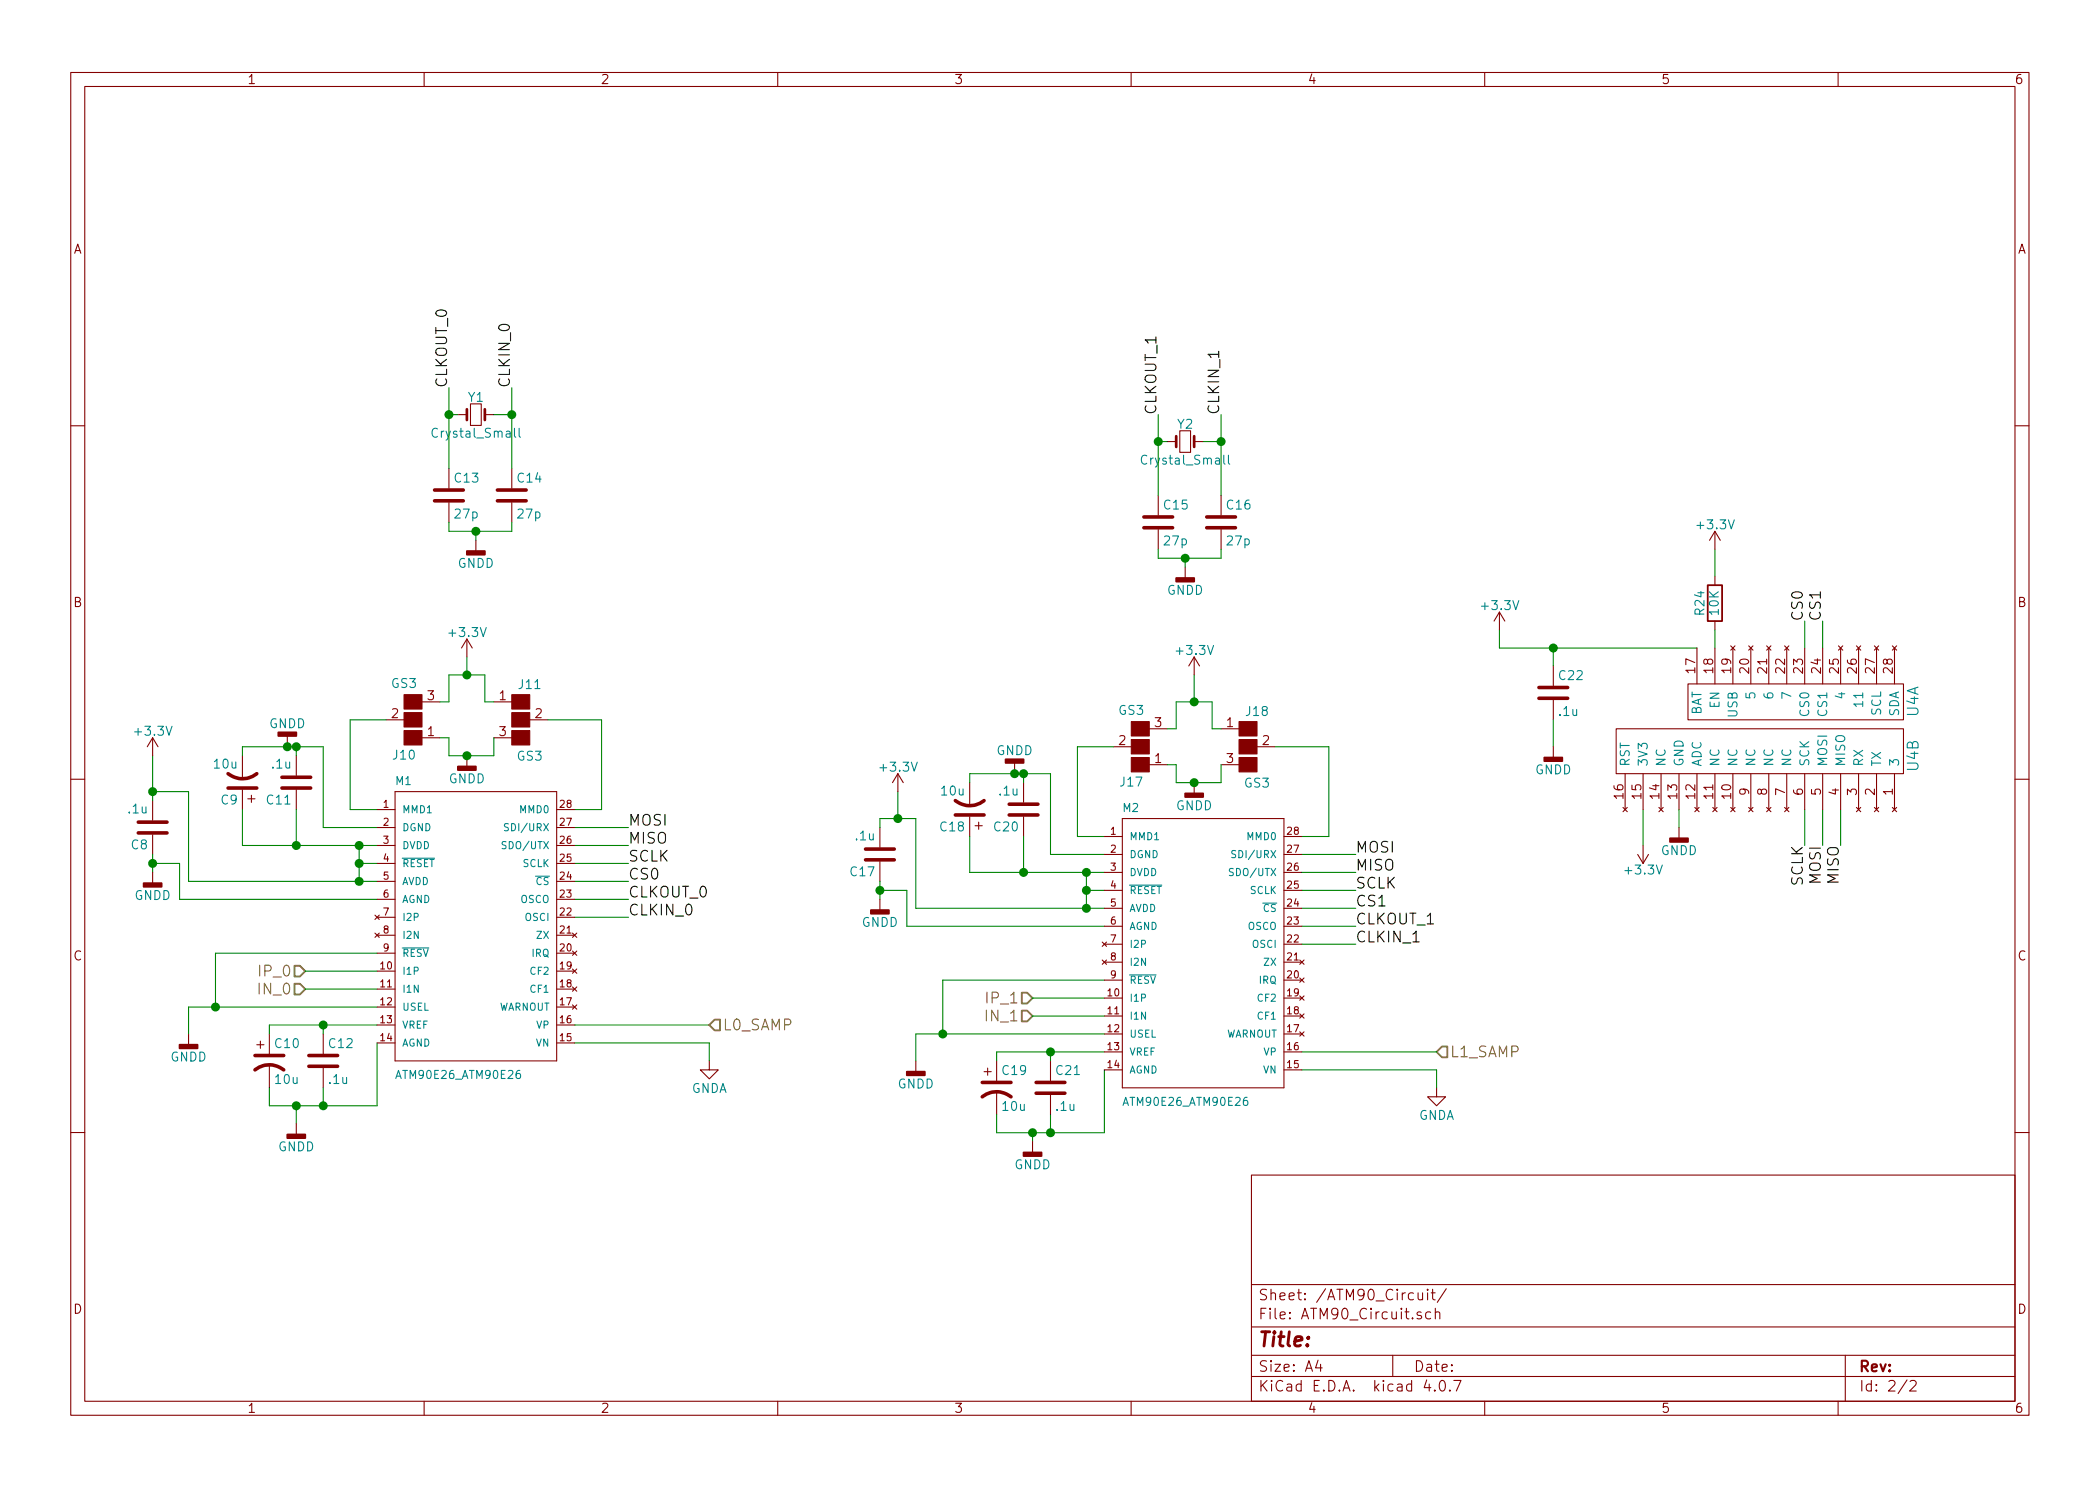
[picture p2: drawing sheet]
EESchema Schematic File Version 2
LIBS:power
LIBS:device
LIBS:transistors
LIBS:conn
LIBS:linear
LIBS:regul
LIBS:74xx
LIBS:cmos4000
LIBS:adc-dac
LIBS:memory
LIBS:xilinx
LIBS:microcontrollers
LIBS:dsp
LIBS:microchip
LIBS:analog_switches
LIBS:motorola
LIBS:texas
LIBS:intel
LIBS:audio
LIBS:interface
LIBS:digital-audio
LIBS:philips
LIBS:display
LIBS:cypress
LIBS:siliconi
LIBS:opto
LIBS:atmel
LIBS:contrib
LIBS:valves
LIBS:ATM90E26_Featherwing
LIBS:atm90e26
LIBS:dc-dc
LIBS:si865
LIBS:MiscellaneousDevices
LIBS:HappyDay_ATM90e26_Kicad-cache
EELAYER 25 0
EELAYER END
$Descr A4 11693 8268
encoding utf-8
Sheet 2 2
Title ""
Date ""
Rev ""
Comp ""
Comment1 ""
Comment2 ""
Comment3 ""
Comment4 ""
$EndDescr
$Comp
L GS3 J10
U 1 1
P 2300 4000
F 0 "J10" H 2350 4200 50  0000 C CNN
F 1 "GS3" H 2350 3801 50  0000 C CNN
F 2 "Connectors:GS3" V 2388 3926 50  0001 C CNN
F 3 "" H 2300 4000 50  0001 C CNN
F 4 "X" H 2300 4000 60  0001 C CNN "PN"
	1    2300 4000
	-1   0    0    1   
$EndComp
$Comp
L GS3 J11
U 1 1
P 2900 4000
F 0 "J11" H 2950 4200 50  0000 C CNN
F 1 "GS3" H 2950 3801 50  0000 C CNN
F 2 "Connectors:GS3" V 2988 3926 50  0001 C CNN
F 3 "" H 2900 4000 50  0001 C CNN
F 4 "X" H 2900 4000 60  0001 C CNN "PN"
	1    2900 4000
	1    0    0    -1  
$EndComp
$Comp
L GNDD #PWR09
U 1 1
P 2600 4200
F 0 "#PWR09" H 2600 3950 50  0001 C CNN
F 1 "GNDD" H 2600 4075 50  0000 C CNN
F 2 "" H 2600 4200 50  0001 C CNN
F 3 "" H 2600 4200 50  0001 C CNN
	1    2600 4200
	1    0    0    -1  
$EndComp
$Comp
L GNDD #PWR010
U 1 1
P 1600 4150
F 0 "#PWR010" H 1600 3900 50  0001 C CNN
F 1 "GNDD" H 1600 4025 50  0000 C CNN
F 2 "" H 1600 4150 50  0001 C CNN
F 3 "" H 1600 4150 50  0001 C CNN
	1    1600 4150
	-1   0    0    1   
$EndComp
$Comp
L C C11
U 1 1
P 1650 4350
F 0 "C11" H 1675 4450 50  0000 L CNN
F 1 ".1u" H 1675 4250 50  0000 L CNN
F 2 "Capacitors_SMD:C_0805" H 1688 4200 50  0001 C CNN
F 3 "" H 1650 4350 50  0001 C CNN
F 4 "C" H 1650 4350 60  0001 C CNN "PN"
	1    1650 4350
	-1   0    0    1   
$EndComp
$Comp
L CP1 C9
U 1 1
P 1350 4350
F 0 "C9" H 1375 4450 50  0000 L CNN
F 1 "10u" H 1375 4250 50  0000 L CNN
F 2 "Capacitors_SMD:C_0805" H 1350 4350 50  0001 C CNN
F 3 "" H 1350 4350 50  0001 C CNN
F 4 "C" H 1350 4350 60  0001 C CNN "PN"
	1    1350 4350
	-1   0    0    1   
$EndComp
Text HLabel 1700 5400 0    60   Input ~ 0
IP_0
Text HLabel 1700 5500 0    60   Input ~ 0
IN_0
$Comp
L C C12
U 1 1
P 1800 5900
F 0 "C12" H 1825 6000 50  0000 L CNN
F 1 ".1u" H 1825 5800 50  0000 L CNN
F 2 "Capacitors_SMD:C_0805" H 1838 5750 50  0001 C CNN
F 3 "" H 1800 5900 50  0001 C CNN
F 4 "C" H 1800 5900 60  0001 C CNN "PN"
	1    1800 5900
	1    0    0    -1  
$EndComp
$Comp
L CP1 C10
U 1 1
P 1500 5900
F 0 "C10" H 1525 6000 50  0000 L CNN
F 1 "10u" H 1525 5800 50  0000 L CNN
F 2 "Capacitors_SMD:C_0805" H 1500 5900 50  0001 C CNN
F 3 "" H 1500 5900 50  0001 C CNN
F 4 "C" H 1500 5900 60  0001 C CNN "PN"
	1    1500 5900
	1    0    0    -1  
$EndComp
$Comp
L C C8
U 1 1
P 850 4600
F 0 "C8" H 875 4700 50  0000 L CNN
F 1 ".1u" H 875 4500 50  0000 L CNN
F 2 "Capacitors_SMD:C_0805" H 888 4450 50  0001 C CNN
F 3 "" H 850 4600 50  0001 C CNN
F 4 "C" H 850 4600 60  0001 C CNN "PN"
	1    850  4600
	-1   0    0    1   
$EndComp
$Comp
L GNDD #PWR011
U 1 1
P 1050 5750
F 0 "#PWR011" H 1050 5500 50  0001 C CNN
F 1 "GNDD" H 1050 5625 50  0000 C CNN
F 2 "" H 1050 5750 50  0001 C CNN
F 3 "" H 1050 5750 50  0001 C CNN
	1    1050 5750
	1    0    0    -1  
$EndComp
$Comp
L Crystal_Small Y1
U 1 1
P 2650 2300
F 0 "Y1" H 2650 2400 50  0000 C CNN
F 1 "Crystal_Small" H 2650 2200 50  0000 C CNN
F 2 "HappyDayEnergyMonitor:Crystal" H 2650 2300 50  0001 C CNN
F 3 "" H 2650 2300 50  0001 C CNN
F 4 "ABLS3-8.192MHZ-D4Y-T" H 2650 2300 60  0001 C CNN "PN"
	1    2650 2300
	1    0    0    -1  
$EndComp
$Comp
L C C13
U 1 1
P 2500 2750
AR Path="/5A1041CA/5A10B9B0" Ref="C13"  Part="1" 
AR Path="/5A10B9B0" Ref="C13"  Part="1" 
F 0 "C13" H 2525 2850 50  0000 L CNN
F 1 "27p" H 2525 2650 50  0000 L CNN
F 2 "Capacitors_SMD:C_0805" H 2538 2600 50  0001 C CNN
F 3 "" H 2500 2750 50  0001 C CNN
F 4 "CL21C200JBANNNC" H 2500 2750 60  0001 C CNN "PN"
	1    2500 2750
	1    0    0    -1  
$EndComp
$Comp
L C C14
U 1 1
P 2850 2750
F 0 "C14" H 2875 2850 50  0000 L CNN
F 1 "27p" H 2875 2650 50  0000 L CNN
F 2 "Capacitors_SMD:C_0805" H 2888 2600 50  0001 C CNN
F 3 "" H 2850 2750 50  0001 C CNN
F 4 "CL21C200JBANNNC" H 2850 2750 60  0001 C CNN "PN"
	1    2850 2750
	1    0    0    -1  
$EndComp
$Comp
L GNDD #PWR012
U 1 1
P 2650 3000
F 0 "#PWR012" H 2650 2750 50  0001 C CNN
F 1 "GNDD" H 2650 2875 50  0000 C CNN
F 2 "" H 2650 3000 50  0001 C CNN
F 3 "" H 2650 3000 50  0001 C CNN
	1    2650 3000
	1    0    0    -1  
$EndComp
$Comp
L GS3 J17
U 1 1
P 6350 4150
F 0 "J17" H 6400 4350 50  0000 C CNN
F 1 "GS3" H 6400 3951 50  0000 C CNN
F 2 "Connectors:GS3" V 6438 4076 50  0001 C CNN
F 3 "" H 6350 4150 50  0001 C CNN
F 4 "X" H 6350 4150 60  0001 C CNN "PN"
	1    6350 4150
	-1   0    0    1   
$EndComp
$Comp
L GS3 J18
U 1 1
P 6950 4150
F 0 "J18" H 7000 4350 50  0000 C CNN
F 1 "GS3" H 7000 3951 50  0000 C CNN
F 2 "Connectors:GS3" V 7038 4076 50  0001 C CNN
F 3 "" H 6950 4150 50  0001 C CNN
F 4 "X" H 6950 4150 60  0001 C CNN "PN"
	1    6950 4150
	1    0    0    -1  
$EndComp
$Comp
L GNDD #PWR013
U 1 1
P 6650 4350
F 0 "#PWR013" H 6650 4100 50  0001 C CNN
F 1 "GNDD" H 6650 4225 50  0000 C CNN
F 2 "" H 6650 4350 50  0001 C CNN
F 3 "" H 6650 4350 50  0001 C CNN
	1    6650 4350
	1    0    0    -1  
$EndComp
$Comp
L GNDD #PWR014
U 1 1
P 5650 4300
F 0 "#PWR014" H 5650 4050 50  0001 C CNN
F 1 "GNDD" H 5650 4175 50  0000 C CNN
F 2 "" H 5650 4300 50  0001 C CNN
F 3 "" H 5650 4300 50  0001 C CNN
	1    5650 4300
	-1   0    0    1   
$EndComp
$Comp
L C C20
U 1 1
P 5700 4500
F 0 "C20" H 5725 4600 50  0000 L CNN
F 1 ".1u" H 5725 4400 50  0000 L CNN
F 2 "Capacitors_SMD:C_0805" H 5738 4350 50  0001 C CNN
F 3 "" H 5700 4500 50  0001 C CNN
F 4 "C" H 5700 4500 60  0001 C CNN "PN"
	1    5700 4500
	-1   0    0    1   
$EndComp
$Comp
L CP1 C18
U 1 1
P 5400 4500
F 0 "C18" H 5425 4600 50  0000 L CNN
F 1 "10u" H 5425 4400 50  0000 L CNN
F 2 "Capacitors_SMD:C_0805" H 5400 4500 50  0001 C CNN
F 3 "" H 5400 4500 50  0001 C CNN
F 4 "C" H 5400 4500 60  0001 C CNN "PN"
	1    5400 4500
	-1   0    0    1   
$EndComp
Text HLabel 5750 5550 0    60   Input ~ 0
IP_1
Text HLabel 5750 5650 0    60   Input ~ 0
IN_1
$Comp
L C C21
U 1 1
P 5850 6050
F 0 "C21" H 5875 6150 50  0000 L CNN
F 1 ".1u" H 5875 5950 50  0000 L CNN
F 2 "Capacitors_SMD:C_0805" H 5888 5900 50  0001 C CNN
F 3 "" H 5850 6050 50  0001 C CNN
F 4 "C" H 5850 6050 60  0001 C CNN "PN"
	1    5850 6050
	1    0    0    -1  
$EndComp
$Comp
L CP1 C19
U 1 1
P 5550 6050
F 0 "C19" H 5575 6150 50  0000 L CNN
F 1 "10u" H 5575 5950 50  0000 L CNN
F 2 "Capacitors_SMD:C_0805" H 5550 6050 50  0001 C CNN
F 3 "" H 5550 6050 50  0001 C CNN
F 4 "C" H 5550 6050 60  0001 C CNN "PN"
	1    5550 6050
	1    0    0    -1  
$EndComp
$Comp
L C C17
U 1 1
P 4900 4750
F 0 "C17" H 4925 4850 50  0000 L CNN
F 1 ".1u" H 4925 4650 50  0000 L CNN
F 2 "Capacitors_SMD:C_0805" H 4938 4600 50  0001 C CNN
F 3 "" H 4900 4750 50  0001 C CNN
F 4 "C" H 4900 4750 60  0001 C CNN "PN"
	1    4900 4750
	-1   0    0    1   
$EndComp
$Comp
L GNDD #PWR015
U 1 1
P 5100 5900
F 0 "#PWR015" H 5100 5650 50  0001 C CNN
F 1 "GNDD" H 5100 5775 50  0000 C CNN
F 2 "" H 5100 5900 50  0001 C CNN
F 3 "" H 5100 5900 50  0001 C CNN
	1    5100 5900
	1    0    0    -1  
$EndComp
Text HLabel 8000 5850 2    60   Input ~ 0
L1_SAMP
$Comp
L Crystal_Small Y2
U 1 1
P 6600 2450
AR Path="/5A1041CA/5A10EF14" Ref="Y2"  Part="1" 
AR Path="/5A10EF14" Ref="Y2"  Part="1" 
F 0 "Y2" H 6600 2550 50  0000 C CNN
F 1 "Crystal_Small" H 6600 2350 50  0000 C CNN
F 2 "HappyDayEnergyMonitor:Crystal" H 6600 2450 50  0001 C CNN
F 3 "" H 6600 2450 50  0001 C CNN
F 4 "ABLS3-8.192MHZ-D4Y-T" H 6600 2450 60  0001 C CNN "PN"
	1    6600 2450
	1    0    0    -1  
$EndComp
$Comp
L C C15
U 1 1
P 6450 2900
F 0 "C15" H 6475 3000 50  0000 L CNN
F 1 "27p" H 6475 2800 50  0000 L CNN
F 2 "Capacitors_SMD:C_0805" H 6488 2750 50  0001 C CNN
F 3 "" H 6450 2900 50  0001 C CNN
F 4 "CL21C200JBANNNC" H 6450 2900 60  0001 C CNN "PN"
	1    6450 2900
	1    0    0    -1  
$EndComp
$Comp
L C C16
U 1 1
P 6800 2900
F 0 "C16" H 6825 3000 50  0000 L CNN
F 1 "27p" H 6825 2800 50  0000 L CNN
F 2 "Capacitors_SMD:C_0805" H 6838 2750 50  0001 C CNN
F 3 "" H 6800 2900 50  0001 C CNN
F 4 "CL21C200JBANNNC" H 6800 2900 60  0001 C CNN "PN"
	1    6800 2900
	1    0    0    -1  
$EndComp
$Comp
L GNDD #PWR016
U 1 1
P 6600 3150
F 0 "#PWR016" H 6600 2900 50  0001 C CNN
F 1 "GNDD" H 6600 3025 50  0000 C CNN
F 2 "" H 6600 3150 50  0001 C CNN
F 3 "" H 6600 3150 50  0001 C CNN
	1    6600 3150
	1    0    0    -1  
$EndComp
$Comp
L R R24
U 1 1
P 9550 3350
F 0 "R24" V 9630 3350 50  0000 C CNN
F 1 "10K" V 9550 3350 50  0000 C CNN
F 2 "Capacitors_SMD:C_0805" V 9480 3350 50  0001 C CNN
F 3 "" H 9550 3350 50  0001 C CNN
F 4 "R" H 9550 3350 60  0001 C CNN "PN"
	1    9550 3350
	-1   0    0    1   
$EndComp
Wire Wire Line
	2100 4500 1950 4500
Wire Wire Line
	1950 4500 1950 4000
Wire Wire Line
	1950 4000 2150 4000
Wire Wire Line
	3200 4500 3350 4500
Wire Wire Line
	3350 4500 3350 4000
Wire Wire Line
	3350 4000 3050 4000
Wire Wire Line
	2500 3900 2450 3900
Wire Wire Line
	2500 3750 2500 3900
Wire Wire Line
	2500 3750 2700 3750
Wire Wire Line
	2700 3750 2700 3900
Wire Wire Line
	2700 3900 2750 3900
Wire Wire Line
	2450 4100 2500 4100
Wire Wire Line
	2500 4100 2500 4200
Wire Wire Line
	2500 4200 2750 4200
Wire Wire Line
	2750 4200 2750 4100
Connection ~ 2600 4200
Wire Wire Line
	2100 4600 1800 4600
Wire Wire Line
	1800 4600 1800 4150
Wire Wire Line
	1800 4150 1350 4150
Wire Wire Line
	1350 4150 1350 4200
Connection ~ 1600 4150
Wire Wire Line
	1650 4200 1650 4150
Connection ~ 1650 4150
Wire Wire Line
	1350 4700 2100 4700
Wire Wire Line
	1350 4700 1350 4500
Wire Wire Line
	1650 4500 1650 4700
Connection ~ 1650 4700
Wire Wire Line
	2100 4800 2000 4800
Wire Wire Line
	2000 4700 2000 4900
Connection ~ 2000 4700
Wire Wire Line
	1050 4900 2100 4900
Connection ~ 2000 4800
Wire Wire Line
	2100 5400 1700 5400
Wire Wire Line
	2100 5500 1700 5500
Wire Wire Line
	1500 5700 2100 5700
Wire Wire Line
	1500 5700 1500 5750
Wire Wire Line
	1800 5750 1800 5700
Connection ~ 1800 5700
Wire Wire Line
	2100 6150 2100 5800
Wire Wire Line
	1500 6150 2100 6150
Wire Wire Line
	1500 6150 1500 6050
Wire Wire Line
	1800 6050 1800 6150
Connection ~ 1800 6150
Connection ~ 2000 4900
Wire Wire Line
	1000 5000 2100 5000
Wire Wire Line
	1050 5600 2100 5600
Wire Wire Line
	1050 5600 1050 5750
Wire Wire Line
	1050 4900 1050 4400
Wire Wire Line
	1050 4400 850  4400
Wire Wire Line
	850  4200 850  4450
Wire Wire Line
	850  4750 850  4850
Wire Wire Line
	1000 5000 1000 4800
Wire Wire Line
	1000 4800 850  4800
Connection ~ 850  4800
Wire Wire Line
	2100 5300 1200 5300
Wire Wire Line
	1200 5300 1200 5600
Connection ~ 1200 5600
Wire Wire Line
	3500 5100 3200 5100
Wire Wire Line
	3200 5000 3500 5000
Wire Wire Line
	2750 2300 2850 2300
Wire Wire Line
	2850 2150 2850 2600
Wire Wire Line
	2500 2150 2500 2600
Wire Wire Line
	2500 2300 2550 2300
Wire Wire Line
	2500 2900 2500 2950
Wire Wire Line
	2500 2950 2850 2950
Wire Wire Line
	2850 2950 2850 2900
Wire Wire Line
	2650 3000 2650 2950
Connection ~ 2650 2950
Connection ~ 2500 2300
Connection ~ 2850 2300
Wire Wire Line
	3950 5700 3200 5700
Wire Wire Line
	3950 5800 3200 5800
Wire Wire Line
	3500 4800 3200 4800
Wire Wire Line
	3500 4900 3200 4900
Wire Wire Line
	3500 4700 3200 4700
Wire Wire Line
	3500 4600 3200 4600
Wire Wire Line
	6150 4650 6000 4650
Wire Wire Line
	6000 4650 6000 4150
Wire Wire Line
	6000 4150 6200 4150
Wire Wire Line
	7250 4650 7400 4650
Wire Wire Line
	7400 4650 7400 4150
Wire Wire Line
	7400 4150 7100 4150
Wire Wire Line
	6550 4050 6500 4050
Wire Wire Line
	6550 3900 6550 4050
Wire Wire Line
	6550 3900 6750 3900
Wire Wire Line
	6750 3900 6750 4050
Wire Wire Line
	6750 4050 6800 4050
Wire Wire Line
	6500 4250 6550 4250
Wire Wire Line
	6550 4250 6550 4350
Wire Wire Line
	6550 4350 6800 4350
Wire Wire Line
	6800 4350 6800 4250
Connection ~ 6650 4350
Wire Wire Line
	6150 4750 5850 4750
Wire Wire Line
	5850 4750 5850 4300
Wire Wire Line
	5850 4300 5400 4300
Wire Wire Line
	5400 4300 5400 4350
Connection ~ 5650 4300
Wire Wire Line
	5700 4350 5700 4300
Connection ~ 5700 4300
Wire Wire Line
	5400 4850 6150 4850
Wire Wire Line
	5400 4850 5400 4650
Wire Wire Line
	5700 4650 5700 4850
Connection ~ 5700 4850
Wire Wire Line
	6150 4950 6050 4950
Wire Wire Line
	6050 4850 6050 5050
Connection ~ 6050 4850
Wire Wire Line
	5100 5050 6150 5050
Connection ~ 6050 4950
Wire Wire Line
	6150 5550 5750 5550
Wire Wire Line
	6150 5650 5750 5650
Wire Wire Line
	5550 5850 6150 5850
Wire Wire Line
	5550 5850 5550 5900
Wire Wire Line
	5850 5900 5850 5850
Connection ~ 5850 5850
Wire Wire Line
	6150 6300 6150 5950
Wire Wire Line
	5550 6300 6150 6300
Wire Wire Line
	5550 6300 5550 6200
Wire Wire Line
	5850 6200 5850 6300
Connection ~ 5850 6300
Wire Wire Line
	5750 6350 5750 6300
Connection ~ 5750 6300
Connection ~ 6050 5050
Wire Wire Line
	5050 5150 6150 5150
Wire Wire Line
	5100 5750 6150 5750
Wire Wire Line
	5100 5750 5100 5900
Wire Wire Line
	5100 4550 5100 5050
Wire Wire Line
	4900 4550 5100 4550
Wire Wire Line
	4900 4550 4900 4600
Wire Wire Line
	4900 4900 4900 5000
Wire Wire Line
	5050 5150 5050 4950
Wire Wire Line
	5050 4950 4900 4950
Connection ~ 4900 4950
Wire Wire Line
	6150 5450 5250 5450
Wire Wire Line
	5250 5450 5250 5750
Connection ~ 5250 5750
Wire Wire Line
	7550 5250 7250 5250
Wire Wire Line
	7250 5150 7550 5150
Wire Wire Line
	8000 5850 7250 5850
Wire Wire Line
	8000 5950 7250 5950
Wire Wire Line
	7550 4950 7250 4950
Wire Wire Line
	7550 5050 7250 5050
Wire Wire Line
	7550 4750 7250 4750
Wire Wire Line
	6700 2450 6800 2450
Wire Wire Line
	6800 2300 6800 2750
Wire Wire Line
	6450 2300 6450 2750
Wire Wire Line
	6450 2450 6500 2450
Wire Wire Line
	6450 3050 6450 3100
Wire Wire Line
	6450 3100 6800 3100
Wire Wire Line
	6800 3100 6800 3050
Wire Wire Line
	6600 3150 6600 3100
Connection ~ 6600 3100
Connection ~ 6450 2450
Connection ~ 6800 2450
Wire Wire Line
	10250 4700 10250 4500
Wire Wire Line
	10150 4500 10150 4700
Wire Wire Line
	10050 4700 10050 4500
Connection ~ 850  4400
Wire Wire Line
	2600 3750 2600 3650
Connection ~ 2600 3750
Wire Wire Line
	5000 4550 5000 4400
Connection ~ 5000 4550
Wire Wire Line
	6650 3900 6650 3750
Connection ~ 6650 3900
Wire Wire Line
	9350 4600 9350 4500
Wire Wire Line
	10050 3450 10050 3600
Wire Wire Line
	10150 3450 10150 3600
Wire Wire Line
	1650 6250 1650 6150
Connection ~ 1650 6150
Wire Wire Line
	9150 4700 9150 4500
Wire Wire Line
	9550 3050 9550 3200
Wire Wire Line
	8350 3600 9450 3600
Wire Wire Line
	9550 3600 9550 3500
$Comp
L FeatherHuzzah U4
U 2 1
P 11000 4300
AR Path="/5A21C500" Ref="U4"  Part="2" 
AR Path="/5A1041CA/5A21C500" Ref="U4"  Part="2" 
F 0 "U4" H 11100 4650 60  0000 C CNN
F 1 "FeatherHuzzah" H 11000 6350 60  0001 C CNN
F 2 "HappyDayEnergyMonitor:ADAFRUIT_FEATHER" H 11000 4300 60  0001 C CNN
F 3 "" H 11000 4300 60  0001 C CNN
F 4 "x" H 11000 4300 60  0001 C CNN "PN"
	2    11000 4300
	0    -1   -1   0   
$EndComp
$Comp
L ATM90E26_ATM90E26-RESCUE-HappyDay_Energy_PCB M2
U 1 1
P 6650 5350
AR Path="/5A220C81" Ref="M2"  Part="1" 
AR Path="/5A1041CA/5A220C81" Ref="M2"  Part="1" 
F 0 "M2" H 6250 6187 45  0000 L BNN
F 1 "ATM90E26_ATM90E26" H 6250 4550 45  0000 L BNN
F 2 "HappyDayEnergyMonitor:SSOP-28_5.3x10.2mm_Pitch0.65mm" H 6650 5350 60  0001 C CNN
F 3 "" H 6650 5350 60  0001 C CNN
F 4 "ATM90E26-YU-B" H 6650 5350 60  0001 C CNN "PN"
	1    6650 5350
	1    0    0    -1  
$EndComp
$Comp
L ATM90E26_ATM90E26-RESCUE-HappyDay_Energy_PCB M1
U 1 1
P 2600 5200
AR Path="/5A2210DD" Ref="M1"  Part="1" 
AR Path="/5A1041CA/5A2210DD" Ref="M1"  Part="1" 
F 0 "M1" H 2200 6037 45  0000 L BNN
F 1 "ATM90E26_ATM90E26" H 2200 4400 45  0000 L BNN
F 2 "HappyDayEnergyMonitor:SSOP-28_5.3x10.2mm_Pitch0.65mm" H 2600 5200 60  0001 C CNN
F 3 "" H 2600 5200 60  0001 C CNN
F 4 "ATM90E26-YU-B" H 2600 5200 60  0001 C CNN "PN"
	1    2600 5200
	1    0    0    -1  
$EndComp
$Comp
L FeatherHuzzah U4
U 1 1
P 11350 3800
F 0 "U4" H 11250 4500 60  0000 C CNN
F 1 "FeatherHuzzah" H 11350 5850 60  0001 C CNN
F 2 "HappyDayEnergyMonitor:ADAFRUIT_FEATHER" H 11350 3800 60  0001 C CNN
F 3 "" H 11350 3800 60  0001 C CNN
	1    11350 3800
	0    -1   -1   0   
$EndComp
$Comp
L C C22
U 1 1
P 8650 3850
F 0 "C22" H 8675 3950 50  0000 L CNN
F 1 ".1u" H 8675 3750 50  0000 L CNN
F 2 "Capacitors_SMD:C_0805" H 8688 3700 50  0001 C CNN
F 3 "" H 8650 3850 50  0001 C CNN
F 4 "C" H 8650 3850 60  0001 C CNN "PN"
	1    8650 3850
	1    0    0    -1  
$EndComp
Wire Wire Line
	8650 3600 8650 3700
Wire Wire Line
	8650 4000 8650 4150
Connection ~ 8650 3600
$Comp
L +3.3V #PWR017
U 1 1
P 850 4200
F 0 "#PWR017" H 850 4050 50  0001 C CNN
F 1 "+3.3V" H 850 4340 50  0000 C CNN
F 2 "" H 850 4200 50  0001 C CNN
F 3 "" H 850 4200 50  0001 C CNN
	1    850  4200
	1    0    0    -1  
$EndComp
$Comp
L +3.3V #PWR018
U 1 1
P 2600 3650
F 0 "#PWR018" H 2600 3500 50  0001 C CNN
F 1 "+3.3V" H 2600 3790 50  0000 C CNN
F 2 "" H 2600 3650 50  0001 C CNN
F 3 "" H 2600 3650 50  0001 C CNN
	1    2600 3650
	1    0    0    -1  
$EndComp
$Comp
L GNDD #PWR019
U 1 1
P 850 4850
F 0 "#PWR019" H 850 4600 50  0001 C CNN
F 1 "GNDD" H 850 4725 50  0000 C CNN
F 2 "" H 850 4850 50  0001 C CNN
F 3 "" H 850 4850 50  0001 C CNN
	1    850  4850
	1    0    0    -1  
$EndComp
$Comp
L GNDD #PWR020
U 1 1
P 1650 6250
F 0 "#PWR020" H 1650 6000 50  0001 C CNN
F 1 "GNDD" H 1650 6125 50  0000 C CNN
F 2 "" H 1650 6250 50  0001 C CNN
F 3 "" H 1650 6250 50  0001 C CNN
	1    1650 6250
	1    0    0    -1  
$EndComp
Text Label 2500 2150 1    60   ~ 0
CLKOUT_0
Text Label 2850 2150 1    60   ~ 0
CLKIN_0
Text Label 3500 5100 0    60   ~ 0
CLKIN_0
Text Label 3500 5000 0    60   ~ 0
CLKOUT_0
Text Label 3500 4600 0    60   ~ 0
MOSI
Text Label 3500 4700 0    60   ~ 0
MISO
Text Label 3500 4800 0    60   ~ 0
SCLK
Text Label 3500 4900 0    60   ~ 0
CS0
Text HLabel 3950 5700 2    60   Input ~ 0
L0_SAMP
$Comp
L GNDA #PWR021
U 1 1
P 3950 5900
F 0 "#PWR021" H 3950 5650 50  0001 C CNN
F 1 "GNDA" H 3950 5750 50  0000 C CNN
F 2 "" H 3950 5900 50  0001 C CNN
F 3 "" H 3950 5900 50  0001 C CNN
	1    3950 5900
	1    0    0    -1  
$EndComp
Wire Wire Line
	3950 5900 3950 5800
$Comp
L GNDA #PWR022
U 1 1
P 8000 6050
F 0 "#PWR022" H 8000 5800 50  0001 C CNN
F 1 "GNDA" H 8000 5900 50  0000 C CNN
F 2 "" H 8000 6050 50  0001 C CNN
F 3 "" H 8000 6050 50  0001 C CNN
	1    8000 6050
	1    0    0    -1  
$EndComp
Wire Wire Line
	8000 6050 8000 5950
Text Label 7550 4750 0    60   ~ 0
MOSI
Text Label 7550 4850 0    60   ~ 0
MISO
Text Label 7550 4950 0    60   ~ 0
SCLK
Text Label 7550 5050 0    60   ~ 0
CS1
Text Label 7550 5150 0    60   ~ 0
CLKOUT_1
Text Label 7550 5250 0    60   ~ 0
CLKIN_1
Text Label 6450 2300 1    60   ~ 0
CLKOUT_1
Text Label 6800 2300 1    60   ~ 0
CLKIN_1
Text Label 10050 4700 3    60   ~ 0
SCLK
$Comp
L +3.3V #PWR023
U 1 1
P 6650 3750
F 0 "#PWR023" H 6650 3600 50  0001 C CNN
F 1 "+3.3V" H 6650 3890 50  0000 C CNN
F 2 "" H 6650 3750 50  0001 C CNN
F 3 "" H 6650 3750 50  0001 C CNN
	1    6650 3750
	1    0    0    -1  
$EndComp
$Comp
L +3.3V #PWR024
U 1 1
P 5000 4400
F 0 "#PWR024" H 5000 4250 50  0001 C CNN
F 1 "+3.3V" H 5000 4540 50  0000 C CNN
F 2 "" H 5000 4400 50  0001 C CNN
F 3 "" H 5000 4400 50  0001 C CNN
	1    5000 4400
	1    0    0    -1  
$EndComp
$Comp
L GNDD #PWR025
U 1 1
P 4900 5000
F 0 "#PWR025" H 4900 4750 50  0001 C CNN
F 1 "GNDD" H 4900 4875 50  0000 C CNN
F 2 "" H 4900 5000 50  0001 C CNN
F 3 "" H 4900 5000 50  0001 C CNN
	1    4900 5000
	1    0    0    -1  
$EndComp
$Comp
L GNDD #PWR026
U 1 1
P 5750 6350
F 0 "#PWR026" H 5750 6100 50  0001 C CNN
F 1 "GNDD" H 5750 6225 50  0000 C CNN
F 2 "" H 5750 6350 50  0001 C CNN
F 3 "" H 5750 6350 50  0001 C CNN
	1    5750 6350
	1    0    0    -1  
$EndComp
$Comp
L GNDD #PWR027
U 1 1
P 8650 4150
F 0 "#PWR027" H 8650 3900 50  0001 C CNN
F 1 "GNDD" H 8650 4025 50  0000 C CNN
F 2 "" H 8650 4150 50  0001 C CNN
F 3 "" H 8650 4150 50  0001 C CNN
	1    8650 4150
	1    0    0    -1  
$EndComp
$Comp
L +3.3V #PWR028
U 1 1
P 8350 3500
F 0 "#PWR028" H 8350 3350 50  0001 C CNN
F 1 "+3.3V" H 8350 3640 50  0000 C CNN
F 2 "" H 8350 3500 50  0001 C CNN
F 3 "" H 8350 3500 50  0001 C CNN
	1    8350 3500
	1    0    0    -1  
$EndComp
Wire Wire Line
	8350 3500 8350 3600
$Comp
L GNDD #PWR029
U 1 1
P 9350 4600
F 0 "#PWR029" H 9350 4350 50  0001 C CNN
F 1 "GNDD" H 9350 4475 50  0000 C CNN
F 2 "" H 9350 4600 50  0001 C CNN
F 3 "" H 9350 4600 50  0001 C CNN
	1    9350 4600
	1    0    0    -1  
$EndComp
Text Label 10150 4700 3    60   ~ 0
MOSI
Text Label 10250 4700 3    60   ~ 0
MISO
Text Label 10150 3450 1    60   ~ 0
CS1
Text Label 10050 3450 1    60   ~ 0
CS0
$Comp
L +3.3V #PWR030
U 1 1
P 9550 3050
F 0 "#PWR030" H 9550 2900 50  0001 C CNN
F 1 "+3.3V" H 9550 3190 50  0000 C CNN
F 2 "" H 9550 3050 50  0001 C CNN
F 3 "" H 9550 3050 50  0001 C CNN
	1    9550 3050
	1    0    0    -1  
$EndComp
Wire Wire Line
	7250 4850 7550 4850
$Comp
L +3.3V #PWR031
U 1 1
P 9150 4700
F 0 "#PWR031" H 9150 4550 50  0001 C CNN
F 1 "+3.3V" H 9150 4840 50  0000 C CNN
F 2 "" H 9150 4700 50  0001 C CNN
F 3 "" H 9150 4700 50  0001 C CNN
	1    9150 4700
	-1   0    0    1   
$EndComp
$EndSCHEMATC
